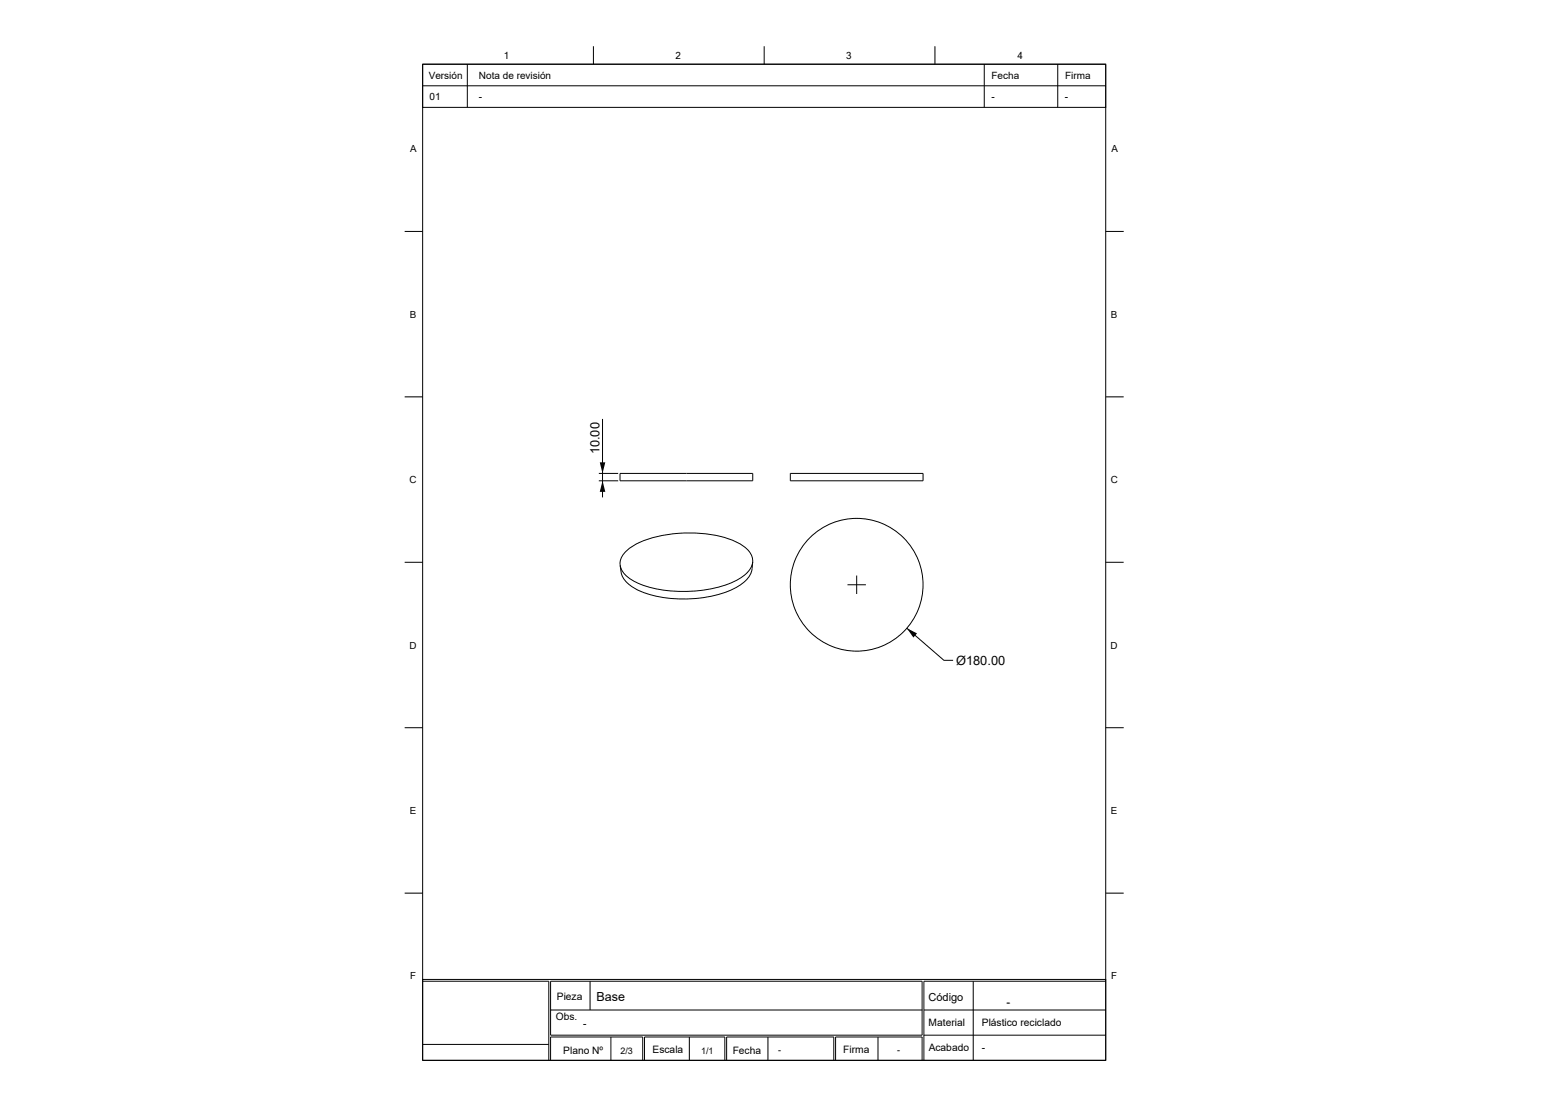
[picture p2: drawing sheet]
<svg xmlns="http://www.w3.org/2000/svg" width="420mm" height="297mm" viewBox="0 0 420 297" stroke-linecap="round" stroke-linejoin="round" font-family="sans-serif">
<g fill="none" stroke="#000" stroke-width=".27">
<path d="M113.4 17.2h183.3v267.3h-183.3zM113.4 17.2h183.3v11.6h-183.3zM125.4 17.2v11.6M159.3 12.4v4.8M205.1 12.4v4.8M250.9 12.4v4.8M264.1 17.2v11.6M283.9 17.2v11.6M113.4 23h183.3M108.6 62.1h4.8M296.7 62.1h4.9M108.6 106.5h4.8"/>
<path d="M161.7 112.4v21M296.7 106.5h4.9M160.7 127h5.2M160.7 129h5.2M166.4 127h35.6v2h-35.6zM212.1 127h35.6v2h-35.6zM108.6 150.9h4.8M167.9 148.1a20.8 20.8 0 0 1 11.9-4.8 33.1 33.1 0 0 1 18.3 2.3 6.1 6.1 0 0 1 3.9 4.8 6.8 6.8 0 0 1-4.3 5.3 34.8 34.8 0 0 1-27.2 .4 6.1 6.1 0 0 1-4.1-5.3 4.8 4.8 0 0 1 1.5-2.7zM202 150.8a7.2 7.2 0 0 1-4.5 6.8 33.3 33.3 0 0 1-26.3 .7 7.2 7.2 0 0 1-4.8-6.6M227.4 156.9h5M229.9 154.4v5M296.7 150.9h4.9"/>
<path d="M243.4 168.5l9.9 8.7h2.5M108.6 195.2h4.8M296.7 195.2h4.9M108.6 239.6h4.8M296.7 239.6h4.9M113.4 262.8h183.3v21.7h-183.3zM113.4 263.3h33.9v21.2M147.8 263.3h99.7v14.4h-99.7zM147.8 271h99.7M158.4 263.3v7.7M163.9 278.2v6.3M185 278.2v6.3"/>
<path d="M206.1 278.2v6.3M235.6 278.2v6.3M247.9 277.7h48.8M247.9 271h48.8M261.2 263.3v21.2M296.7 263.3h-48.8v21.2M113.4 280.2h33.9M147.8 284.5v-6.3h24.7v6.3M173 284.5v-6.3h21.5v6.3M195 284.5v-6.3h28.8v6.3M224.2 284.5v-6.3h23.3v6.3"/>
<circle cx="229.9" cy="156.9" r="17.8"/>
</g>
<path d="M161 124h1.4l-.7 3zM161.7 129l.7 3h-1.4zM243.4 168.5l2.7 1.4-1 1.2z" fill="#000"/>
<g font-size="3.4">
<text x="160.9" y="121.9" transform="rotate(-90 160.9 121.9)">10.00</text>
<text x="256.6" y="178.4">Ø180.00</text>
<text x="160.1" y="268.5">Base</text>
</g>
<text font-size="3.1" x="270.1" y="269.8">-</text>
<text font-size="3" x="249.2" y="268.5">Código</text>
<g font-size="2.7">
<text x="115" y="21.1">Versión</text>
<text x="128.5" y="21.1">Nota de revisión</text>
<text x="266.1" y="21.1">Fecha</text>
<text x="285.9" y="21.1">Firma</text>
<text x="115.3" y="26.8">01</text>
<text x="128.5" y="26.8">-</text>
<text x="266.1" y="26.8">-</text>
<text x="285.8" y="26.8">-</text>
<text x="149.5" y="268.4">Pieza</text>
<text x="149.2" y="273.6">Obs.</text>
<text x="156.5" y="275.5">-</text>
<text x="249.2" y="275.3">Material</text>
<text x="263.5" y="275.4">Plástico reciclado</text>
<text x="151.2" y="282.7">Plano Nº</text>
<text x="175.1" y="282.6">Escala</text>
<text x="196.6" y="282.7">Fecha</text>
<text x="226.3" y="282.6">Firma</text>
<text x="249.2" y="282">Acabado</text>
<text x="263.5" y="282">-</text>
</g>
<g font-size="2.6">
<text x="135.2" y="15.8">1</text>
<text x="181.3" y="15.8">2</text>
<text x="227.1" y="15.8">3</text>
<text x="273.1" y="15.8">4</text>
<text x="110.1" y="40.9">A</text>
<text x="298.3" y="40.9">A</text>
<text x="109.9" y="85.2">B</text>
<text x="298.1" y="85.2">B</text>
<text x="109.9" y="129.6">C</text>
<text x="298.1" y="129.6">C</text>
<text x="109.9" y="174">D</text>
<text x="298" y="174">D</text>
<text x="110" y="218.4">E</text>
<text x="298.1" y="218.4">E</text>
<text x="110" y="262.8">F</text>
<text x="298.2" y="262.8">F</text>
</g>
<g font-size="2.4">
<text x="166.5" y="282.7">2/3</text>
<text x="188.2" y="282.7">1/1</text>
<text x="208.8" y="282.6">-</text>
<text x="240.8" y="282.5">-</text>
</g>
</svg>
